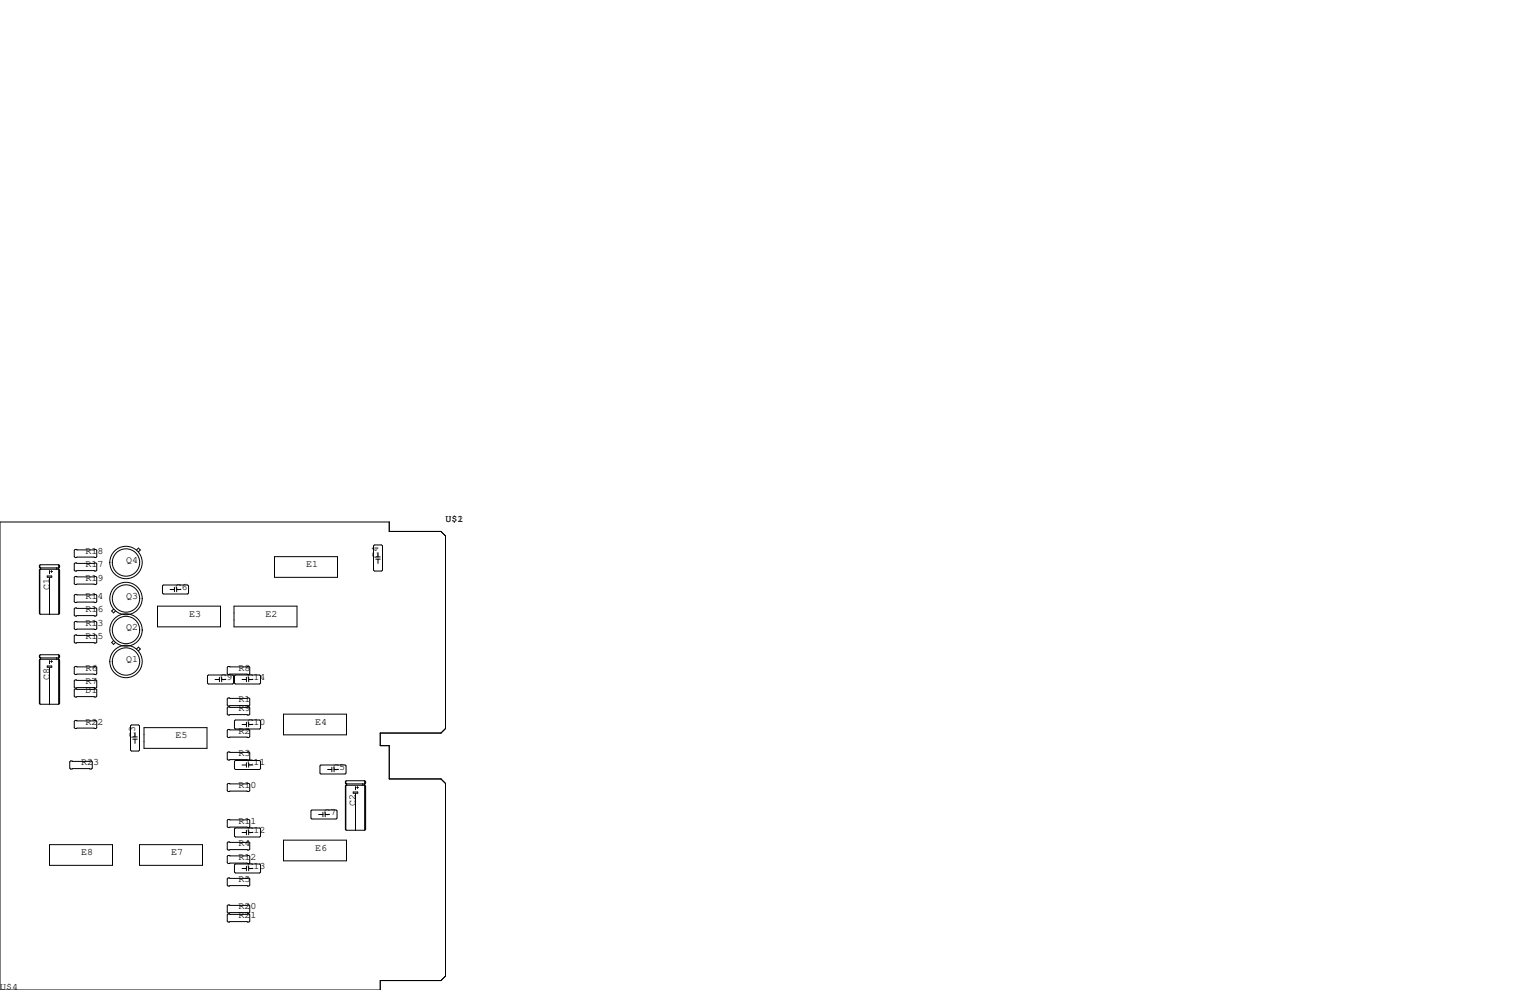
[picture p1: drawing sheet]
<svg xmlns="http://www.w3.org/2000/svg" width="432mm" height="279mm" viewBox="0 0 432 279" stroke-linecap="round" stroke-linejoin="round" font-family="sans-serif">
<g fill="none" stroke="#000" stroke-width=".28">
<path d="M0 147.3h109.9v2.7h14.6l1.2 1.3v54.3l-1.2 1.3h-17.2v3.5h2.6v9.4h14.6l1.2 1.3v54.4l-1.2 1.2h-17.2v2.7h-107.3zM11.1 159.6v.4l.3 .3M11.1 159.6h.1M11.2 159.5v.6M16.6 159.4h-5.2l-.3 .2M16.6 159.4l.2 .2v.4l-.2 .3h-5.2M16.6 159.4v14M16.7 159.6v.4M21.2 155.1h5.9l.2 .2v1.8l-.2 .3h-5.9l-.2-.3v-1.8zM21.2 158.9h5.9l.2 .2v1.8l-.2 .3h-5.9l-.2-.3v-1.8zM38.5 155.2l.6-.5 .5 .5-.5 .6M77.5 157.1h17.8v5.8h-17.8z"/>
<path d="M105.7 153.8h2l.3 .3v6.8l-.3 .3h-2l-.3-.3v-6.8zM106 157.2h1.3M106 157.8h1.3M106.7 156v1.2M106.7 157.8v1.2M11.1 160.9v12.2l.3 .3h5.2M11.1 160.9h.1M11.2 160.8v12.4M11.4 160.7h5.2l.2 .2v12.2l-.2 .3M11.4 160.3v.4M11.4 160.7l-.3 .2M11.5 160.3v.4"/>
<path d="M13.3 162.6h1.3v.3h-1.3zM14 161v.9M14 163v10.4M14.3 161.3h.5M14.5 161v.5M16 160.3v.4M16.4 160.4v.1M16.7 160.9v12.2M21.2 162.7h5.9l.2 .2v1.8l-.2 .3h-5.9l-.2-.3v-1.8zM21.2 167.8h5.9l.2 .2v1.8l-.2 .3h-5.9l-.2-.3v-1.8zM21.2 171.6h5.9l.2 .2v1.8l-.2 .3h-5.9l-.2-.3v-1.8zM21.2 175.4h5.9l.2 .2v1.8l-.2 .3h-5.9l-.2-.3v-1.8z"/>
<path d="M21.2 179.2h5.9l.2 .3v1.7l-.2 .3h-5.9l-.2-.3v-1.7zM32.1 171.9l-.6 .5 .6 .6 .5-.6M44.5 171.1h17.7v5.8h-17.7zM45.8 165.4l.3-.3h6.9l.2 .3v2l-.2 .2h-6.9l-.3-.2zM48 166.4h1.2M49.2 165.7v1.3M49.9 166.4h1.2M49.9 165.7v1.3M66 171.1h17.8v5.8h-17.8zM11.1 185v.4l.3 .3M11.1 186.3v12.2l.3 .3h5.2M11.1 186.3h.1"/>
<path d="M11.1 185h.1M11.2 184.9v.6M11.2 186.2v12.4M11.4 186.1h5.2l.2 .2v12.2l-.2 .3M11.4 185.7v.4M11.4 186.1l-.3 .2M11.5 185.7v.4M13.3 188h1.3v.3h-1.3zM14 186.4v.9M14 188.4v10.4M14.3 186.7h.5M14.5 186.4v.5"/>
<path d="M16 185.7v.4M16.4 185.8v.1M16.6 184.8l.2 .2v.4l-.2 .3h-5.2M16.6 184.8v14M16.6 184.8h-5.2l-.3 .2M16.7 185v.4M16.7 186.3v12.2M21.2 194.4h5.9l.2 .3v1.8l-.2 .2h-5.9l-.2-.2v-1.8zM21.2 188.1h5.9l.2 .2v1.8l-.2 .3h-5.9l-.2-.3v-1.8zM21.2 191.9h5.9l.2 .3v1.7l-.2 .3h-5.9l-.2-.3v-1.7zM32.1 180.8l-.6 .5 .6 .6 .5-.6M38.5 183.2l.6-.6 .5 .6-.5 .5"/>
<path d="M58.5 190.8l.3-.3h6.9l.2 .3v2l-.2 .2h-6.9l-.3-.2zM60.7 191.8h1.2M61.9 191.1v1.3M62.6 191.8h1.2M62.6 191.1v1.3M64.1 188.3l.3-.2h5.8l.3 .2v1.8l-.3 .3h-5.8l-.3-.3zM64.1 197.2l.3-.2h5.8l.3 .2v1.8l-.3 .3h-5.8l-.3-.3zM64.1 199.8l.3-.3h5.8l.3 .3v1.7l-.3 .3h-5.8l-.3-.3zM66.2 190.8l.2-.3h6.9l.2 .3v2l-.2 .2h-6.9l-.2-.2zM68.3 191.8h1.2M69.5 191.1v1.3M70.2 191.1v1.3"/>
<path d="M70.2 191.8h1.2M19.9 214.8h5.9l.2 .2v1.8l-.2 .2h-5.9l-.2-.2v-1.8zM21.2 203.3h5.9l.2 .3v1.8l-.2 .2h-5.9l-.2-.2v-1.8zM37.1 204.6h2l.3 .3v6.8l-.3 .3h-2l-.3-.3v-6.8zM37.5 208h1.2M37.5 208.6h1.2M38.1 206.8v1.2M38.1 208.6v1.2M40.6 205.4h17.8v5.8h-17.8zM64.1 206.1l.3-.2h5.8l.3 .2v1.8l-.3 .3h-5.8l-.3-.3zM64.4 212.2h5.8l.3 .3v1.7l-.3 .3h-5.8l-.3-.3v-1.7zM66.2 214.9l.2-.3h6.9l.2 .3v2l-.2 .3h-6.9l-.2-.3z"/>
<path d="M66.2 203.5l.2-.3h6.9l.2 .3v2l-.2 .2h-6.9l-.2-.2zM68.3 215.9h1.2M68.3 204.5h1.2M69.5 203.8v1.3M69.5 215.3v1.2M70.2 215.9h1.2M70.2 203.8v1.3M70.2 215.3v1.2M70.2 204.5h1.2M80 201.5h17.8v5.9h-17.8zM90.6 215.9h6.8l.3 .3v2l-.3 .2h-6.8l-.3-.2v-2zM92.5 217.2h1.1"/>
<path d="M93.6 216.5v1.3M94.3 216.5v1.3M94.3 217.2h1.2M14 238.4h17.8v5.8h-17.8zM39.4 238.4h17.8v5.8h-17.8zM64.4 221.1h5.8l.3 .3v1.7l-.3 .3h-5.8l-.3-.3v-1.7zM64.4 231.3h5.8l.3 .2v1.8l-.3 .3h-5.8l-.3-.3v-1.8zM64.4 237.6h5.8l.3 .3v1.7l-.3 .3h-5.8l-.3-.3v-1.7zM66.2 233.9l.2-.2h6.9l.2 .2v2.1l-.2 .2h-6.9l-.2-.2zM68.3 234.9h1.2M69.5 234.3v1.3M70.2 234.3v1.3"/>
<path d="M70.2 234.9h1.2M80 237.1h17.8v5.9h-17.8zM88 228.6h6.9l.2 .3v2l-.2 .2h-6.9l-.2-.2v-2zM89.9 229.9h1.2M91.1 229.2v1.3M91.8 229.9h1.2M91.8 229.2v1.3M97.5 220.6v.4l.2 .2M97.5 221.9v12.2l.2 .2h5.2M97.5 221.9h.1M97.5 220.6h.1M97.6 220.5v.6"/>
<path d="M97.6 221.7v12.5M97.7 221.6h5.2l.3 .3v12.2l-.3 .2M97.7 221.2v.4M97.7 221.6l-.2 .3M97.8 221.2v.4M97.9 221.2v.4M99.7 223.5h1.3v.4h-1.3zM100.3 222v.9M100.3 224v10.3M100.6 222.2h.6M100.9 222v.5M102.4 221.2v.4"/>
<path d="M102.8 221.4v.1M102.9 220.3l.3 .3v.4l-.3 .2h-5.2M102.9 220.3h-5.2l-.2 .3M102.9 220.3v14M103.1 220.6v.4M103.1 221.9v12.2M64.1 248l.3-.2h5.8l.3 .2v1.8l-.3 .3h-5.8l-.3-.3zM64.1 255.7l.3-.3h5.8l.3 .3v1.7l-.3 .3h-5.8l-.3-.3zM64.1 258.2l.3-.3h5.8l.3 .3v1.8l-.3 .2h-5.8l-.3-.2zM64.4 241.4h5.8l.3 .3v1.8l-.3 .2h-5.8l-.3-.2v-1.8zM66.2 244.1l.2-.3h6.9l.2 .3v2l-.2 .3h-6.9l-.2-.3zM68.3 245.1h1.2"/>
<path d="M69.5 244.5v1.2M70.2 245.1h1.2M70.2 244.5v1.2"/>
<circle cx="35.6" cy="158.7" r="4.6"/>
<circle cx="35.6" cy="158.8" r="3.9"/>
<circle cx="35.6" cy="177.8" r="4.6"/>
<circle cx="35.6" cy="168.9" r="4.6"/>
<circle cx="35.6" cy="168.9" r="3.9"/>
<circle cx="35.6" cy="177.8" r="3.9"/>
<circle cx="35.6" cy="186.7" r="4.6"/>
<circle cx="35.6" cy="186.7" r="3.9"/>
</g>
<g font-size="2.8">
<text x="125.7" y="147.3">U$1</text>
<text x="129.1" y="147.3">2</text>
<text x="24.1" y="160">R17</text>
<text x="24.1" y="156.2">R18</text>
<text x="35.6" y="158.8">Q4</text>
<text x="86.4" y="160">E1</text>
<text x="106.7" y="157.5" transform="rotate(-90 106.7 157.5)">C4</text>
<text x="14" y="166.4" transform="rotate(-90 14 166.4)">C1</text>
<text x="24.1" y="163.8">R19</text>
<text x="49.5" y="166.4">C6</text>
<text x="24.1" y="168.9">R14</text>
<text x="24.1" y="172.7">R16</text>
<text x="35.6" y="168.9">Q3</text>
<text x="53.3" y="174">E3</text>
<text x="74.9" y="174">E2</text>
<text x="24.1" y="176.5">R13</text>
<text x="35.6" y="177.8">Q2</text>
<text x="24.1" y="180.3">R15</text>
<text x="14" y="191.8" transform="rotate(-90 14 191.8)">C8</text>
<text x="24.1" y="189.2">R6</text>
<text x="35.6" y="186.7">Q1</text>
<text x="62.2" y="191.8">C9</text>
<text x="67.3" y="189.2">R8</text>
<text x="69.8" y="191.8">C14</text>
<text x="24.1" y="195.6">D1</text>
<text x="24.1" y="193">R7</text>
<text x="67.3" y="198.1">R1</text>
<text x="67.3" y="200.7">R9</text>
<text x="24.1" y="204.5">R22</text>
<text x="38.1" y="208.3" transform="rotate(-90 38.1 208.3)">C3</text>
<text x="49.5" y="208.3">E5</text>
<text x="67.3" y="207">R2</text>
<text x="69.8" y="204.5">C10</text>
<text x="88.9" y="204.5">E4</text>
<text x="22.9" y="215.9">R23</text>
<text x="67.3" y="213.4">R3</text>
<text x="69.8" y="215.9">C11</text>
<text x="94" y="217.2">C5</text>
<text x="67.3" y="222.2">R10</text>
<text x="100.3" y="227.3" transform="rotate(-90 100.3 227.3)">C2</text>
<text x="67.3" y="232.4">R11</text>
<text x="91.4" y="229.9">C7</text>
<text x="67.3" y="238.8">R4</text>
<text x="69.8" y="234.9">C12</text>
<text x="22.9" y="241.3">E8</text>
<text x="48.3" y="241.3">E7</text>
<text x="67.3" y="242.6">R12</text>
<text x="69.8" y="245.1">C13</text>
<text x="88.9" y="240">E6</text>
<text x="67.3" y="248.9">R5</text>
<text x="67.3" y="256.5">R20</text>
<text x="67.3" y="259.1">R21</text>
<text x="0" y="279.4">U$4</text>
</g>
</svg>
